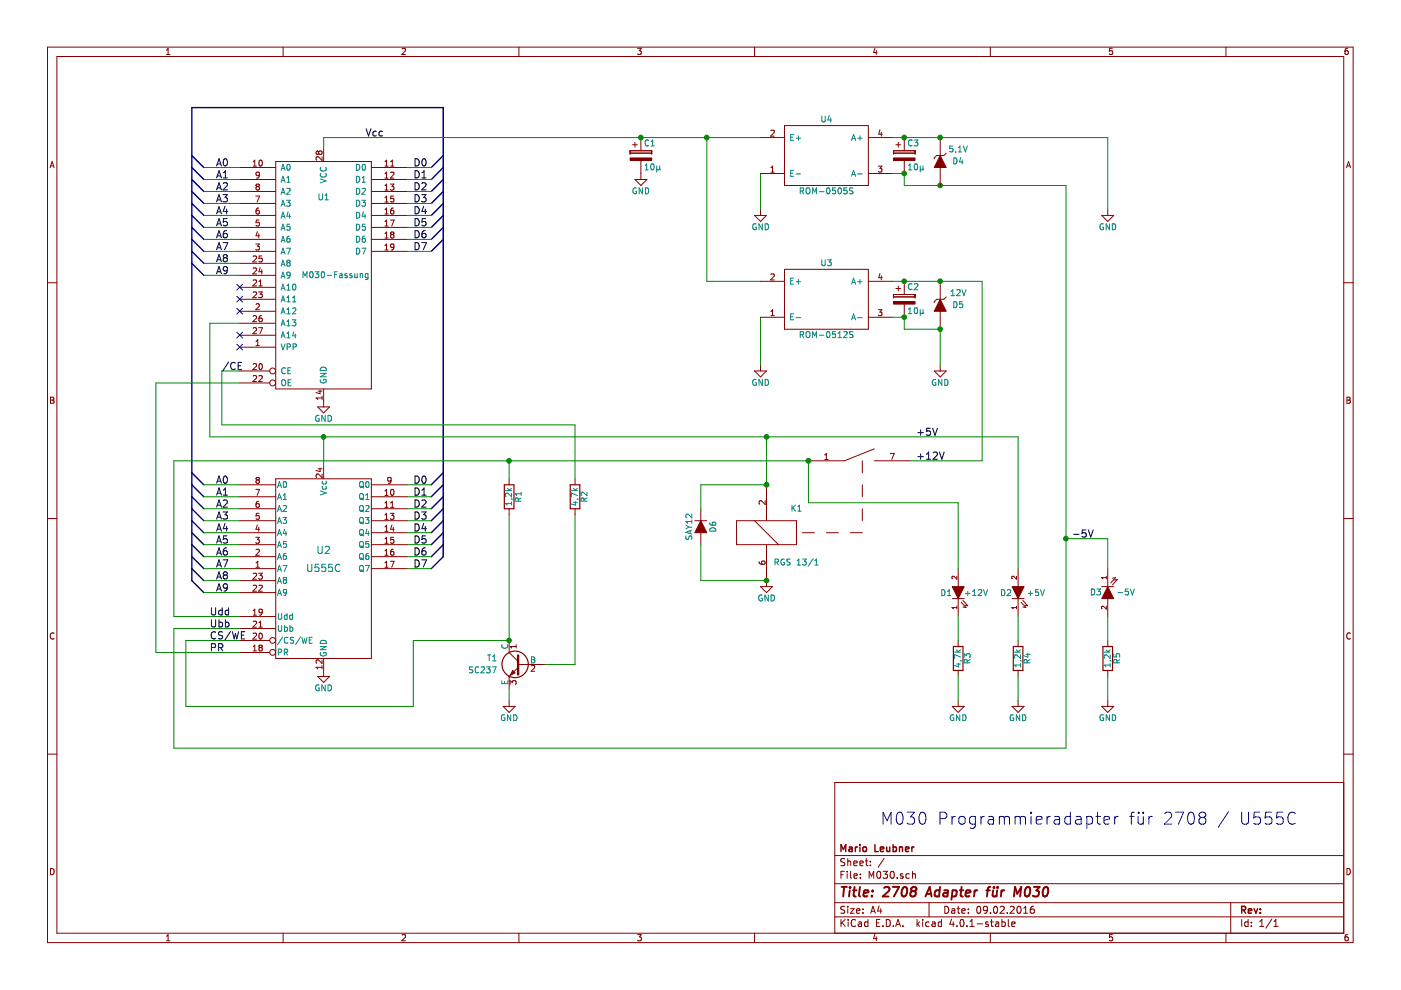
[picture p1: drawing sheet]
EESchema Schematic File Version 2
LIBS:M030-rescue
LIBS:power
LIBS:device
LIBS:transistors
LIBS:conn
LIBS:linear
LIBS:regul
LIBS:74xx
LIBS:cmos4000
LIBS:adc-dac
LIBS:memory
LIBS:xilinx
LIBS:microcontrollers
LIBS:dsp
LIBS:microchip
LIBS:analog_switches
LIBS:motorola
LIBS:texas
LIBS:intel
LIBS:audio
LIBS:interface
LIBS:digital-audio
LIBS:philips
LIBS:display
LIBS:cypress
LIBS:siliconi
LIBS:opto
LIBS:atmel
LIBS:contrib
LIBS:valves
LIBS:M030-cache
EELAYER 25 0
EELAYER END
$Descr A4 11693 8268
encoding utf-8
Sheet 1 1
Title "2708 Adapter für M030"
Date "09.02.2016"
Rev ""
Comp "Mario Leubner"
Comment1 ""
Comment2 ""
Comment3 ""
Comment4 ""
$EndDescr
$Comp
L 27256 U1
U 1 1
P 2700 2300
F 0 "U1" H 2700 2950 50  0000 C CNN
F 1 "M030-Fassung" H 2800 2300 50  0000 C CNN
F 2 "Housings_DIP:DIP-28_W15.24mm_LongPads" H 2700 2300 50  0001 C CNN
F 3 "" H 2700 2300 50  0000 C CNN
	1    2700 2300
	1    0    0    -1  
$EndComp
$Comp
L U555C U2
U 1 1
P 2700 4750
F 0 "U2" H 2700 4900 60  0000 C CNN
F 1 "U555C" H 2700 4750 60  0000 C CNN
F 2 "M030_Footprints:DIP-24_Testsockel" H 2700 4750 60  0001 C CNN
F 3 "" H 2700 4750 60  0000 C CNN
	1    2700 4750
	1    0    0    -1  
$EndComp
$Comp
L BC237 T1
U 1 1
P 4350 5550
F 0 "T1" H 4550 5600 50  0000 L CNN
F 1 "SC237" H 4550 5500 50  0000 L CNN
F 2 "TO_SOT_Packages_THT:TO-92_Molded_Narrow" H 4550 5475 50  0001 L CIN
F 3 "" H 4350 5550 50  0000 L CNN
	1    4350 5550
	-1   0    0    -1  
$EndComp
$Comp
L GND #PWR01
U 1 1
P 4250 5850
F 0 "#PWR01" H 4250 5600 50  0001 C CNN
F 1 "GND" H 4250 5700 50  0000 C CNN
F 2 "" H 4250 5850 50  0000 C CNN
F 3 "" H 4250 5850 50  0000 C CNN
	1    4250 5850
	1    0    0    -1  
$EndComp
$Comp
L GND #PWR02
U 1 1
P 2700 5600
F 0 "#PWR02" H 2700 5350 50  0001 C CNN
F 1 "GND" H 2700 5450 50  0000 C CNN
F 2 "" H 2700 5600 50  0000 C CNN
F 3 "" H 2700 5600 50  0000 C CNN
	1    2700 5600
	1    0    0    -1  
$EndComp
Wire Wire Line
	4250 5850 4250 5750
Wire Bus Line
	3700 900  3700 4650
Wire Bus Line
	3700 900  1600 900 
Wire Bus Line
	1600 900  1600 4850
Entry Bus Bus
	3600 4750 3700 4650
Entry Bus Bus
	3600 4650 3700 4550
Entry Bus Bus
	3600 4550 3700 4450
Entry Bus Bus
	3600 4450 3700 4350
Entry Bus Bus
	3600 4350 3700 4250
Entry Bus Bus
	3600 4250 3700 4150
Entry Bus Bus
	3600 4150 3700 4050
Entry Bus Bus
	3600 4050 3700 3950
Wire Wire Line
	3400 4050 3600 4050
Wire Wire Line
	3600 4150 3400 4150
Wire Wire Line
	3400 4250 3600 4250
Wire Wire Line
	3600 4350 3400 4350
Wire Wire Line
	3400 4450 3600 4450
Wire Wire Line
	3600 4550 3400 4550
Wire Wire Line
	3400 4650 3600 4650
Wire Wire Line
	3600 4750 3400 4750
Text Label 3450 4050 0    60   ~ 0
D0
Text Label 3450 4150 0    60   ~ 0
D1
Text Label 3450 4250 0    60   ~ 0
D2
Text Label 3450 4350 0    60   ~ 0
D3
Text Label 3450 4450 0    60   ~ 0
D4
Text Label 3450 4550 0    60   ~ 0
D5
Text Label 3450 4650 0    60   ~ 0
D6
Text Label 3450 4750 0    60   ~ 0
D7
Entry Bus Bus
	3600 1400 3700 1300
Entry Bus Bus
	3600 1500 3700 1400
Entry Bus Bus
	3600 1600 3700 1500
Entry Bus Bus
	3600 1700 3700 1600
Entry Bus Bus
	3600 1800 3700 1700
Entry Bus Bus
	3600 1900 3700 1800
Entry Bus Bus
	3600 2000 3700 1900
Wire Wire Line
	3400 1400 3600 1400
Wire Wire Line
	3400 1500 3600 1500
Wire Wire Line
	3600 1600 3400 1600
Wire Wire Line
	3400 1700 3600 1700
Wire Wire Line
	3400 1800 3600 1800
Entry Bus Bus
	3600 2100 3700 2000
Wire Wire Line
	3600 1900 3400 1900
Wire Wire Line
	3400 2000 3600 2000
Wire Wire Line
	3600 2100 3400 2100
Text Label 3450 1400 0    60   ~ 0
D0
Text Label 3450 1500 0    60   ~ 0
D1
Text Label 3450 1600 0    60   ~ 0
D2
Text Label 3450 1700 0    60   ~ 0
D3
Text Label 3450 1800 0    60   ~ 0
D4
Text Label 3450 1900 0    60   ~ 0
D5
Text Label 3450 2000 0    60   ~ 0
D6
Text Label 3450 2100 0    60   ~ 0
D7
Entry Bus Bus
	1600 1300 1700 1400
Entry Bus Bus
	1600 1500 1700 1600
Entry Bus Bus
	1600 1400 1700 1500
Entry Bus Bus
	1600 1600 1700 1700
Entry Bus Bus
	1600 1700 1700 1800
Entry Bus Bus
	1600 1800 1700 1900
Entry Bus Bus
	1600 1900 1700 2000
Entry Bus Bus
	1600 2200 1700 2300
Wire Wire Line
	2000 1400 1700 1400
Wire Wire Line
	1700 1500 2000 1500
Wire Wire Line
	2000 1600 1700 1600
Wire Wire Line
	1700 1700 2000 1700
Wire Wire Line
	2000 1800 1700 1800
Wire Wire Line
	1700 1900 2000 1900
Wire Wire Line
	2000 2000 1700 2000
Wire Wire Line
	1700 2100 2000 2100
Wire Wire Line
	1700 2200 2000 2200
Wire Wire Line
	2000 2300 1700 2300
NoConn ~ 2000 2400
NoConn ~ 2000 2500
NoConn ~ 2000 2600
NoConn ~ 2000 2800
NoConn ~ 2000 2900
Entry Bus Bus
	1600 4850 1700 4950
Wire Wire Line
	2000 4950 1700 4950
Entry Bus Bus
	1600 2000 1700 2100
Entry Bus Bus
	1600 2100 1700 2200
Entry Bus Bus
	1600 3950 1700 4050
Entry Bus Bus
	1600 4050 1700 4150
Entry Bus Bus
	1600 4150 1700 4250
Entry Bus Bus
	1600 4250 1700 4350
Entry Bus Bus
	1600 4350 1700 4450
Entry Bus Bus
	1600 4450 1700 4550
Entry Bus Bus
	1600 4550 1700 4650
Entry Bus Bus
	1600 4650 1700 4750
Entry Bus Bus
	1600 4750 1700 4850
Wire Wire Line
	2000 4050 1700 4050
Wire Wire Line
	1700 4150 2000 4150
Wire Wire Line
	2000 4250 1700 4250
Wire Wire Line
	1700 4350 2000 4350
Wire Wire Line
	2000 4450 1700 4450
Wire Wire Line
	1700 4550 2000 4550
Wire Wire Line
	2000 4650 1700 4650
Wire Wire Line
	1700 4750 2000 4750
Wire Wire Line
	2000 4850 1700 4850
Text Label 1800 4050 0    60   ~ 0
A0
Text Label 1800 4150 0    60   ~ 0
A1
Text Label 1800 4250 0    60   ~ 0
A2
Text Label 1800 4350 0    60   ~ 0
A3
Text Label 1800 4450 0    60   ~ 0
A4
Text Label 1800 4550 0    60   ~ 0
A5
Text Label 1800 4650 0    60   ~ 0
A6
Text Label 1800 4750 0    60   ~ 0
A7
Text Label 1800 4850 0    60   ~ 0
A8
Text Label 1800 4950 0    60   ~ 0
A9
Text Label 1800 1400 0    60   ~ 0
A0
Text Label 1800 1500 0    60   ~ 0
A1
Text Label 1800 1600 0    60   ~ 0
A2
Text Label 1800 1700 0    60   ~ 0
A3
Text Label 1800 1800 0    60   ~ 0
A4
Text Label 1800 1900 0    60   ~ 0
A5
Text Label 1800 2000 0    60   ~ 0
A6
Text Label 1800 2100 0    60   ~ 0
A7
Text Label 1800 2200 0    60   ~ 0
A8
Text Label 1800 2300 0    60   ~ 0
A9
$Comp
L GND #PWR03
U 1 1
P 2700 3350
F 0 "#PWR03" H 2700 3100 50  0001 C CNN
F 1 "GND" H 2700 3200 50  0000 C CNN
F 2 "" H 2700 3350 50  0000 C CNN
F 3 "" H 2700 3350 50  0000 C CNN
	1    2700 3350
	1    0    0    -1  
$EndComp
Text Notes 7350 6900 0    100  ~ 0
M030 Programmieradapter für 2708 / U555C
Wire Wire Line
	4800 4300 4800 5550
Wire Wire Line
	2700 1250 2700 1150
Wire Wire Line
	2700 1150 6350 1150
Wire Wire Line
	6350 2350 5900 2350
Wire Wire Line
	5900 2350 5900 1150
Connection ~ 5900 1150
$Comp
L GND #PWR04
U 1 1
P 6350 1750
F 0 "#PWR04" H 6350 1500 50  0001 C CNN
F 1 "GND" H 6350 1600 50  0000 C CNN
F 2 "" H 6350 1750 50  0000 C CNN
F 3 "" H 6350 1750 50  0000 C CNN
	1    6350 1750
	1    0    0    -1  
$EndComp
$Comp
L GND #PWR05
U 1 1
P 6350 3050
F 0 "#PWR05" H 6350 2800 50  0001 C CNN
F 1 "GND" H 6350 2900 50  0000 C CNN
F 2 "" H 6350 3050 50  0000 C CNN
F 3 "" H 6350 3050 50  0000 C CNN
	1    6350 3050
	1    0    0    -1  
$EndComp
Wire Wire Line
	6350 1450 6350 1750
Wire Wire Line
	6350 2650 6350 3050
$Comp
L GND #PWR06
U 1 1
P 7850 3050
F 0 "#PWR06" H 7850 2800 50  0001 C CNN
F 1 "GND" H 7850 2900 50  0000 C CNN
F 2 "" H 7850 3050 50  0000 C CNN
F 3 "" H 7850 3050 50  0000 C CNN
	1    7850 3050
	1    0    0    -1  
$EndComp
Wire Wire Line
	7850 2750 7850 3050
$Comp
L GND #PWR07
U 1 1
P 9250 1750
F 0 "#PWR07" H 9250 1500 50  0001 C CNN
F 1 "GND" H 9250 1600 50  0000 C CNN
F 2 "" H 9250 1750 50  0000 C CNN
F 3 "" H 9250 1750 50  0000 C CNN
	1    9250 1750
	1    0    0    -1  
$EndComp
Wire Wire Line
	9250 1150 9250 1750
Wire Wire Line
	7450 1150 9250 1150
$Comp
L R R1
U 1 1
P 4250 4150
F 0 "R1" V 4330 4150 50  0000 C CNN
F 1 "1,2k" V 4250 4150 50  0000 C CNN
F 2 "Resistors_ThroughHole:Resistor_Horizontal_RM10mm" V 4180 4150 50  0001 C CNN
F 3 "" H 4250 4150 50  0000 C CNN
	1    4250 4150
	1    0    0    -1  
$EndComp
$Comp
L R R2
U 1 1
P 4800 4150
F 0 "R2" V 4880 4150 50  0000 C CNN
F 1 "4,7k" V 4800 4150 50  0000 C CNN
F 2 "Resistors_ThroughHole:Resistor_Horizontal_RM10mm" V 4730 4150 50  0001 C CNN
F 3 "" H 4800 4150 50  0000 C CNN
	1    4800 4150
	1    0    0    -1  
$EndComp
Wire Wire Line
	2000 5250 1450 5250
Wire Wire Line
	1450 5250 1450 6250
Wire Wire Line
	1450 6250 8900 6250
Wire Wire Line
	8900 6250 8900 1550
Wire Wire Line
	8900 1550 7550 1550
Wire Wire Line
	7550 1550 7550 1450
Wire Wire Line
	2000 5450 1300 5450
Wire Wire Line
	1300 5450 1300 3200
Wire Wire Line
	1300 3200 2000 3200
Wire Wire Line
	2000 3100 1850 3100
Wire Wire Line
	1850 3100 1850 3550
Wire Wire Line
	1850 3550 4800 3550
Wire Wire Line
	4800 3550 4800 4000
Wire Wire Line
	2000 5150 1450 5150
Wire Wire Line
	1450 5150 1450 3850
Wire Wire Line
	1450 3850 6750 3850
Wire Wire Line
	4250 4000 4250 3850
Connection ~ 4250 3850
$Comp
L RELAY_1S-RESCUE-M030 K1
U 1 1
P 6400 4450
F 0 "K1" H 6650 4650 50  0000 C CNN
F 1 "RGS 13/1" H 6650 4200 50  0000 C CNN
F 2 "M030_Footprints:RGS13" H 6400 4450 50  0001 C CNN
F 3 "" H 6400 4450 50  0000 C CNN
	1    6400 4450
	1    0    0    -1  
$EndComp
Wire Wire Line
	7600 3850 8200 3850
Wire Wire Line
	8200 3850 8200 2350
Wire Wire Line
	8200 2350 7450 2350
$Comp
L GND #PWR08
U 1 1
P 6400 4850
F 0 "#PWR08" H 6400 4600 50  0001 C CNN
F 1 "GND" H 6400 4700 50  0000 C CNN
F 2 "" H 6400 4850 50  0000 C CNN
F 3 "" H 6400 4850 50  0000 C CNN
	1    6400 4850
	1    0    0    -1  
$EndComp
$Comp
L D D6
U 1 1
P 5850 4400
F 0 "D6" H 5850 4500 50  0000 C CNN
F 1 "SAY12" H 5850 4300 50  0000 C CNN
F 2 "Diodes_ThroughHole:Diode_DO-41_SOD81_Vertical_AnodeUp" H 5850 4400 50  0001 C CNN
F 3 "" H 5850 4400 50  0000 C CNN
	1    5850 4400
	0    1    1    0   
$EndComp
Wire Wire Line
	5850 4550 5850 4850
Wire Wire Line
	5850 4850 6400 4850
Connection ~ 6400 4850
Wire Wire Line
	5850 4050 5850 4250
Wire Wire Line
	2000 2700 1750 2700
Wire Wire Line
	1750 2700 1750 3650
Wire Wire Line
	1750 3650 8500 3650
Wire Wire Line
	6400 3650 6400 4050
Connection ~ 6400 4050
Wire Wire Line
	6400 4050 5850 4050
Text Label 7650 3850 0    60   ~ 0
+12V
Text Label 8950 4500 0    60   ~ 0
-5V
$Comp
L LED D2
U 1 1
P 8500 4950
F 0 "D2" V 8500 5050 50  0000 C CNN
F 1 "+5V" V 8500 4800 50  0000 C CNN
F 2 "LEDs:LED-3MM" H 8500 4950 50  0001 C CNN
F 3 "" H 8500 4950 50  0000 C CNN
	1    8500 4950
	0    -1   -1   0   
$EndComp
$Comp
L LED D3
U 1 1
P 9250 4950
F 0 "D3" V 9250 5050 50  0000 C CNN
F 1 "-5V" V 9250 4800 50  0000 C CNN
F 2 "LEDs:LED-3MM" H 9250 4950 50  0001 C CNN
F 3 "" H 9250 4950 50  0000 C CNN
	1    9250 4950
	0    -1   1    0   
$EndComp
$Comp
L LED D1
U 1 1
P 8000 4950
F 0 "D1" V 8000 5050 50  0000 C CNN
F 1 "+12V" V 8000 4800 50  0000 C CNN
F 2 "LEDs:LED-3MM" H 8000 4950 50  0001 C CNN
F 3 "" H 8000 4950 50  0000 C CNN
	1    8000 4950
	0    -1   -1   0   
$EndComp
$Comp
L R R3
U 1 1
P 8000 5500
F 0 "R3" V 8080 5500 50  0000 C CNN
F 1 "4,7k" V 8000 5500 50  0000 C CNN
F 2 "Resistors_ThroughHole:Resistor_Horizontal_RM10mm" V 7930 5500 50  0001 C CNN
F 3 "" H 8000 5500 50  0000 C CNN
	1    8000 5500
	1    0    0    -1  
$EndComp
$Comp
L R R4
U 1 1
P 8500 5500
F 0 "R4" V 8580 5500 50  0000 C CNN
F 1 "1,2k" V 8500 5500 50  0000 C CNN
F 2 "Resistors_ThroughHole:Resistor_Horizontal_RM10mm" V 8430 5500 50  0001 C CNN
F 3 "" H 8500 5500 50  0000 C CNN
	1    8500 5500
	1    0    0    -1  
$EndComp
$Comp
L R R5
U 1 1
P 9250 5500
F 0 "R5" V 9330 5500 50  0000 C CNN
F 1 "1,2k" V 9250 5500 50  0000 C CNN
F 2 "Resistors_ThroughHole:Resistor_Horizontal_RM10mm" V 9180 5500 50  0001 C CNN
F 3 "" H 9250 5500 50  0000 C CNN
	1    9250 5500
	1    0    0    -1  
$EndComp
$Comp
L GND #PWR09
U 1 1
P 8000 5850
F 0 "#PWR09" H 8000 5600 50  0001 C CNN
F 1 "GND" H 8000 5700 50  0000 C CNN
F 2 "" H 8000 5850 50  0000 C CNN
F 3 "" H 8000 5850 50  0000 C CNN
	1    8000 5850
	1    0    0    -1  
$EndComp
$Comp
L GND #PWR010
U 1 1
P 8500 5850
F 0 "#PWR010" H 8500 5600 50  0001 C CNN
F 1 "GND" H 8500 5700 50  0000 C CNN
F 2 "" H 8500 5850 50  0000 C CNN
F 3 "" H 8500 5850 50  0000 C CNN
	1    8500 5850
	1    0    0    -1  
$EndComp
$Comp
L GND #PWR011
U 1 1
P 9250 5850
F 0 "#PWR011" H 9250 5600 50  0001 C CNN
F 1 "GND" H 9250 5700 50  0000 C CNN
F 2 "" H 9250 5850 50  0000 C CNN
F 3 "" H 9250 5850 50  0000 C CNN
	1    9250 5850
	1    0    0    -1  
$EndComp
Wire Wire Line
	9250 5650 9250 5850
Wire Wire Line
	8500 5850 8500 5650
Wire Wire Line
	8000 5650 8000 5850
Wire Wire Line
	9250 5150 9250 5350
Wire Wire Line
	8500 5350 8500 5150
Wire Wire Line
	8000 5150 8000 5350
Text Label 7650 3650 0    60   ~ 0
+5V
Wire Wire Line
	8500 3650 8500 4750
Connection ~ 6400 3650
Connection ~ 8900 4500
Wire Wire Line
	2700 3900 2700 3650
Connection ~ 2700 3650
Wire Wire Line
	9250 4750 9250 4500
Wire Wire Line
	9250 4500 8900 4500
$Comp
L NME0505DC U4
U 1 1
P 6900 1300
F 0 "U4" H 6900 1600 50  0000 C CNN
F 1 "ROM-0505S" H 6900 1000 50  0000 C CNN
F 2 "M030_Footprints:DCDC" H 6900 1300 50  0001 C CNN
F 3 "" H 6900 1300 50  0000 C CNN
	1    6900 1300
	1    0    0    -1  
$EndComp
$Comp
L NME0512DC U3
U 1 1
P 6900 2500
F 0 "U3" H 6900 2800 50  0000 C CNN
F 1 "ROM-0512S" H 6900 2200 50  0000 C CNN
F 2 "M030_Footprints:DCDC" H 6900 2500 50  0001 C CNN
F 3 "" H 6900 2500 50  0000 C CNN
	1    6900 2500
	1    0    0    -1  
$EndComp
$Comp
L CP C1
U 1 1
P 5350 1300
F 0 "C1" H 5375 1400 50  0000 L CNN
F 1 "10µ" H 5375 1200 50  0000 L CNN
F 2 "Discret:C1V8" H 5388 1150 50  0001 C CNN
F 3 "" H 5350 1300 50  0000 C CNN
	1    5350 1300
	1    0    0    -1  
$EndComp
$Comp
L CP C2
U 1 1
P 7550 2500
F 0 "C2" H 7575 2600 50  0000 L CNN
F 1 "10µ" H 7575 2400 50  0000 L CNN
F 2 "Discret:C1V8" H 7588 2350 50  0001 C CNN
F 3 "" H 7550 2500 50  0000 C CNN
	1    7550 2500
	1    0    0    -1  
$EndComp
$Comp
L CP C3
U 1 1
P 7550 1300
F 0 "C3" H 7575 1400 50  0000 L CNN
F 1 "10µ" H 7575 1200 50  0000 L CNN
F 2 "Discret:C1V8" H 7588 1150 50  0001 C CNN
F 3 "" H 7550 1300 50  0000 C CNN
	1    7550 1300
	1    0    0    -1  
$EndComp
$Comp
L GND #PWR012
U 1 1
P 5350 1450
F 0 "#PWR012" H 5350 1200 50  0001 C CNN
F 1 "GND" H 5350 1300 50  0000 C CNN
F 2 "" H 5350 1450 50  0000 C CNN
F 3 "" H 5350 1450 50  0000 C CNN
	1    5350 1450
	1    0    0    -1  
$EndComp
Connection ~ 7550 2650
Connection ~ 7550 2350
Connection ~ 7550 1150
Connection ~ 7850 1550
Connection ~ 5350 1150
$Comp
L ZENER D4
U 1 1
P 7850 1350
F 0 "D4" V 7850 1500 50  0000 C CNN
F 1 "5,1V" V 7750 1500 50  0000 C CNN
F 2 "Diodes_ThroughHole:Diode_DO-41_SOD81_Vertical_KathodeUp" H 7850 1350 50  0001 C CNN
F 3 "" H 7850 1350 50  0000 C CNN
	1    7850 1350
	0    1    1    0   
$EndComp
Wire Wire Line
	7550 1450 7450 1450
Connection ~ 7550 1450
$Comp
L ZENER D5
U 1 1
P 7850 2550
F 0 "D5" V 7850 2700 50  0000 C CNN
F 1 "12V" V 7750 2700 50  0000 C CNN
F 2 "Diodes_ThroughHole:Diode_DO-41_SOD81_Vertical_KathodeUp" H 7850 2550 50  0001 C CNN
F 3 "" H 7850 2550 50  0000 C CNN
	1    7850 2550
	0    1    1    0   
$EndComp
Connection ~ 7850 1150
Connection ~ 7850 2350
Wire Wire Line
	7850 2750 7550 2750
Wire Wire Line
	7550 2750 7550 2650
Wire Wire Line
	7550 2650 7450 2650
Connection ~ 7850 2750
Connection ~ 6750 3850
Wire Wire Line
	6750 3850 6750 4200
Wire Wire Line
	6750 4200 8000 4200
Wire Wire Line
	8000 4200 8000 4750
Wire Wire Line
	4250 4300 4250 5350
Wire Wire Line
	4250 5350 3450 5350
Wire Wire Line
	3450 5350 3450 5900
Wire Wire Line
	3450 5900 1550 5900
Wire Wire Line
	1550 5900 1550 5350
Wire Wire Line
	1550 5350 2000 5350
Wire Wire Line
	4800 5550 4550 5550
Connection ~ 4250 5350
Text Label 1750 5150 0    60   ~ 0
Udd
Text Label 1750 5250 0    60   ~ 0
Ubb
Text Label 1750 5450 0    60   ~ 0
PR
Text Label 1750 5350 0    60   ~ 0
CS/WE
Text Label 1850 3100 0    60   ~ 0
/CE
Text Label 3050 1150 0    60   ~ 0
Vcc
$EndSCHEMATC
